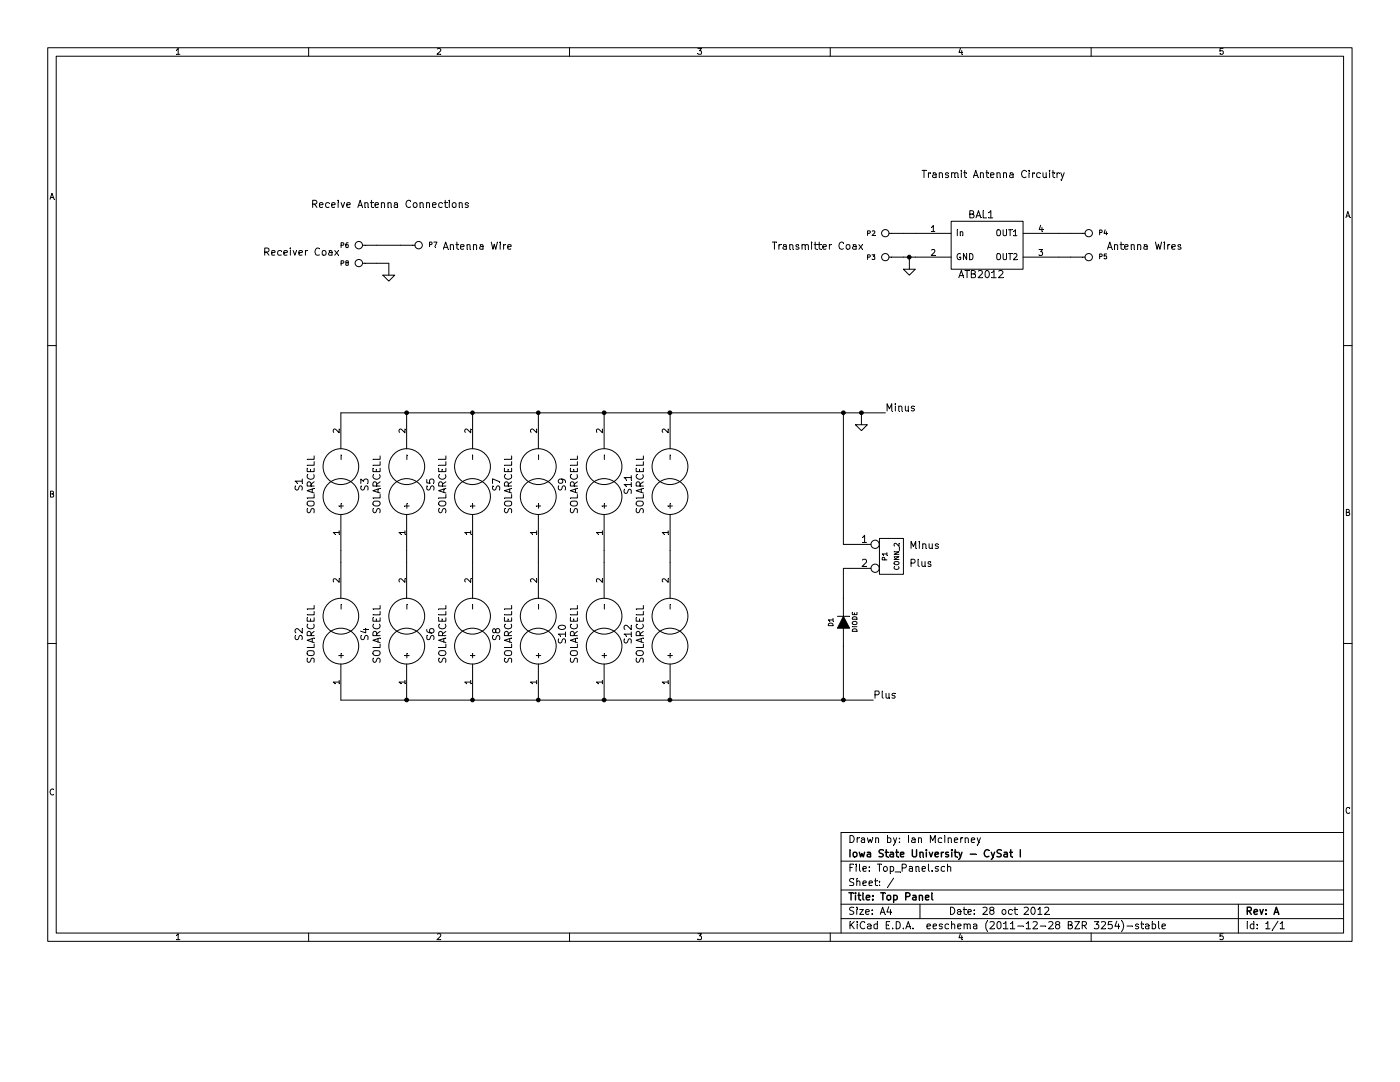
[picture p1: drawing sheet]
EESchema Schematic File Version 2  date 2/19/2013 9:52:20 PM
LIBS:power
LIBS:device
LIBS:transistors
LIBS:conn
LIBS:linear
LIBS:regul
LIBS:74xx
LIBS:cmos4000
LIBS:adc-dac
LIBS:memory
LIBS:xilinx
LIBS:special
LIBS:microcontrollers
LIBS:dsp
LIBS:microchip
LIBS:analog_switches
LIBS:motorola
LIBS:texas
LIBS:intel
LIBS:audio
LIBS:interface
LIBS:digital-audio
LIBS:philips
LIBS:display
LIBS:cypress
LIBS:siliconi
LIBS:opto
LIBS:atmel
LIBS:contrib
LIBS:valves
LIBS:CubeSat
LIBS:Top_Panel-cache
EELAYER 25  0
EELAYER END
$Descr A4 11700 8267
encoding utf-8
Sheet 1 1
Title "Top Panel"
Date "28 oct 2012"
Rev "A"
Comp "Iowa State University - CySat I"
Comment1 "Drawn by: Ian McInerney"
Comment2 ""
Comment3 ""
Comment4 ""
$EndDescr
Text Notes 9250 2100 0    60   ~ 0
Antenna Wires
Text Notes 6450 2100 0    60   ~ 0
Transmitter Coax
Text Notes 7700 1500 0    60   ~ 0
Transmit Antenna Circuitry
Text Notes 2600 1750 0    60   ~ 0
Receive Antenna Connections
Text Notes 3700 2100 0    60   ~ 0
Antenna Wire
Text Notes 2200 2150 0    60   ~ 0
Receiver Coax
Wire Wire Line
	3250 2300 3250 2200
Wire Wire Line
	3250 2200 3150 2200
Connection ~ 7600 2150
Wire Wire Line
	7600 2150 7600 2250
Wire Wire Line
	7550 2150 7650 2150
Wire Wire Line
	8950 2150 8850 2150
Wire Wire Line
	7050 5400 7050 5850
Connection ~ 5600 3450
Wire Wire Line
	5600 4600 5600 4700
Connection ~ 3950 5850
Wire Wire Line
	3950 4600 3950 4700
Wire Wire Line
	2850 4600 2850 4700
Connection ~ 3950 3450
Connection ~ 5050 3450
Connection ~ 7050 5850
Wire Wire Line
	7050 3450 7050 4550
Wire Wire Line
	7050 4550 7100 4550
Wire Wire Line
	5050 4600 5050 4700
Wire Wire Line
	7100 4750 7050 4750
Connection ~ 7050 3450
Connection ~ 4500 3450
Wire Wire Line
	2850 3450 7400 3450
Connection ~ 3400 3450
Wire Wire Line
	3400 4600 3400 4700
Wire Wire Line
	4500 4600 4500 4700
Connection ~ 3400 5850
Wire Wire Line
	7300 5850 2850 5850
Connection ~ 5050 5850
Connection ~ 4500 5850
Connection ~ 5600 5850
Wire Wire Line
	7050 4750 7050 5000
Wire Wire Line
	8850 1950 8950 1950
Wire Wire Line
	7550 1950 7650 1950
Wire Wire Line
	7200 3550 7200 3450
Connection ~ 7200 3450
Wire Wire Line
	3150 2050 3350 2050
$Comp
L GND #PWR01
U 1 1
P 3250 2300
F 0 "#PWR01" H 3250 2300 30  0001 C CNN
F 1 "GND" H 3250 2230 30  0001 C CNN
	1    3250 2300
	1    0    0    -1  
$EndComp
$Comp
L CONN_1 P8
U 1 1
P 3000 2200
F 0 "P8" H 3080 2200 40  0000 L CNN
F 1 "CONN_1" H 3000 2255 30  0001 C CNN
	1    3000 2200
	-1   0    0    1   
$EndComp
$Comp
L CONN_1 P6
U 1 1
P 3000 2050
F 0 "P6" H 3080 2050 40  0000 L CNN
F 1 "CONN_1" H 3000 2105 30  0001 C CNN
	1    3000 2050
	-1   0    0    1   
$EndComp
$Comp
L CONN_1 P7
U 1 1
P 3500 2050
F 0 "P7" H 3580 2050 40  0000 L CNN
F 1 "CONN_1" H 3500 2105 30  0001 C CNN
	1    3500 2050
	1    0    0    -1  
$EndComp
$Comp
L GND #PWR02
U 1 1
P 7200 3550
F 0 "#PWR02" H 7200 3550 30  0001 C CNN
F 1 "GND" H 7200 3480 30  0001 C CNN
	1    7200 3550
	1    0    0    -1  
$EndComp
$Comp
L GND #PWR03
U 1 1
P 7600 2250
F 0 "#PWR03" H 7600 2250 30  0001 C CNN
F 1 "GND" H 7600 2180 30  0001 C CNN
	1    7600 2250
	1    0    0    -1  
$EndComp
$Comp
L ATB2012 BAL1
U 1 1
P 8200 2050
F 0 "BAL1" H 8200 2300 60  0000 C CNN
F 1 "ATB2012" H 8200 1800 60  0000 C CNN
	1    8200 2050
	1    0    0    -1  
$EndComp
$Comp
L CONN_1 P5
U 1 1
P 9100 2150
F 0 "P5" H 9180 2150 40  0000 L CNN
F 1 "CONN_1" H 9100 2205 30  0001 C CNN
	1    9100 2150
	1    0    0    -1  
$EndComp
$Comp
L CONN_1 P4
U 1 1
P 9100 1950
F 0 "P4" H 9180 1950 40  0000 L CNN
F 1 "CONN_1" H 9100 2005 30  0001 C CNN
	1    9100 1950
	1    0    0    -1  
$EndComp
$Comp
L CONN_1 P3
U 1 1
P 7400 2150
F 0 "P3" H 7480 2150 40  0000 L CNN
F 1 "CONN_1" H 7400 2205 30  0001 C CNN
	1    7400 2150
	-1   0    0    1   
$EndComp
$Comp
L CONN_1 P2
U 1 1
P 7400 1950
F 0 "P2" H 7480 1950 40  0000 L CNN
F 1 "CONN_1" H 7400 2005 30  0001 C CNN
	1    7400 1950
	-1   0    0    1   
$EndComp
$Comp
L DIODE D1
U 1 1
P 7050 5200
F 0 "D1" H 7050 5300 40  0000 C CNN
F 1 "DIODE" H 7050 5100 40  0000 C CNN
	1    7050 5200
	0    -1   -1   0   
$EndComp
$Comp
L SOLARCELL S12
U 1 1
P 5600 5300
F 0 "S12" H 5600 4950 60  0000 C CNN
F 1 "SOLARCELL" H 5600 5050 60  0000 C CNN
	1    5600 5300
	0    1    1    0   
$EndComp
$Comp
L SOLARCELL S11
U 1 1
P 5600 4050
F 0 "S11" H 5600 3700 60  0000 C CNN
F 1 "SOLARCELL" H 5600 3800 60  0000 C CNN
	1    5600 4050
	0    1    1    0   
$EndComp
$Comp
L SOLARCELL S2
U 1 1
P 2850 5300
F 0 "S2" H 2850 4950 60  0000 C CNN
F 1 "SOLARCELL" H 2850 5050 60  0000 C CNN
	1    2850 5300
	0    1    1    0   
$EndComp
$Comp
L SOLARCELL S1
U 1 1
P 2850 4050
F 0 "S1" H 2850 3700 60  0000 C CNN
F 1 "SOLARCELL" H 2850 3800 60  0000 C CNN
	1    2850 4050
	0    1    1    0   
$EndComp
$Comp
L SOLARCELL S4
U 1 1
P 3400 5300
F 0 "S4" H 3400 4950 60  0000 C CNN
F 1 "SOLARCELL" H 3400 5050 60  0000 C CNN
	1    3400 5300
	0    1    1    0   
$EndComp
$Comp
L SOLARCELL S3
U 1 1
P 3400 4050
F 0 "S3" H 3400 3700 60  0000 C CNN
F 1 "SOLARCELL" H 3400 3800 60  0000 C CNN
	1    3400 4050
	0    1    1    0   
$EndComp
$Comp
L SOLARCELL S6
U 1 1
P 3950 5300
F 0 "S6" H 3950 4950 60  0000 C CNN
F 1 "SOLARCELL" H 3950 5050 60  0000 C CNN
	1    3950 5300
	0    1    1    0   
$EndComp
$Comp
L SOLARCELL S5
U 1 1
P 3950 4050
F 0 "S5" H 3950 3700 60  0000 C CNN
F 1 "SOLARCELL" H 3950 3800 60  0000 C CNN
	1    3950 4050
	0    1    1    0   
$EndComp
$Comp
L SOLARCELL S8
U 1 1
P 4500 5300
F 0 "S8" H 4500 4950 60  0000 C CNN
F 1 "SOLARCELL" H 4500 5050 60  0000 C CNN
	1    4500 5300
	0    1    1    0   
$EndComp
$Comp
L SOLARCELL S7
U 1 1
P 4500 4050
F 0 "S7" H 4500 3700 60  0000 C CNN
F 1 "SOLARCELL" H 4500 3800 60  0000 C CNN
	1    4500 4050
	0    1    1    0   
$EndComp
Text Label 7300 5850 0    60   ~ 0
Plus
Text Label 7400 3450 0    60   ~ 0
Minus
$Comp
L SOLARCELL S10
U 1 1
P 5050 5300
F 0 "S10" H 5050 4950 60  0000 C CNN
F 1 "SOLARCELL" H 5050 5050 60  0000 C CNN
	1    5050 5300
	0    1    1    0   
$EndComp
$Comp
L SOLARCELL S9
U 1 1
P 5050 4050
F 0 "S9" H 5050 3700 60  0000 C CNN
F 1 "SOLARCELL" H 5050 3800 60  0000 C CNN
	1    5050 4050
	0    1    1    0   
$EndComp
Text Notes 7600 4600 0    60   ~ 0
Minus
Text Notes 7600 4750 0    60   ~ 0
Plus
$Comp
L CONN_2 P1
U 1 1
P 7450 4650
F 0 "P1" V 7400 4650 40  0000 C CNN
F 1 "CONN_2" V 7500 4650 40  0000 C CNN
	1    7450 4650
	1    0    0    -1  
$EndComp
$EndSCHEMATC
